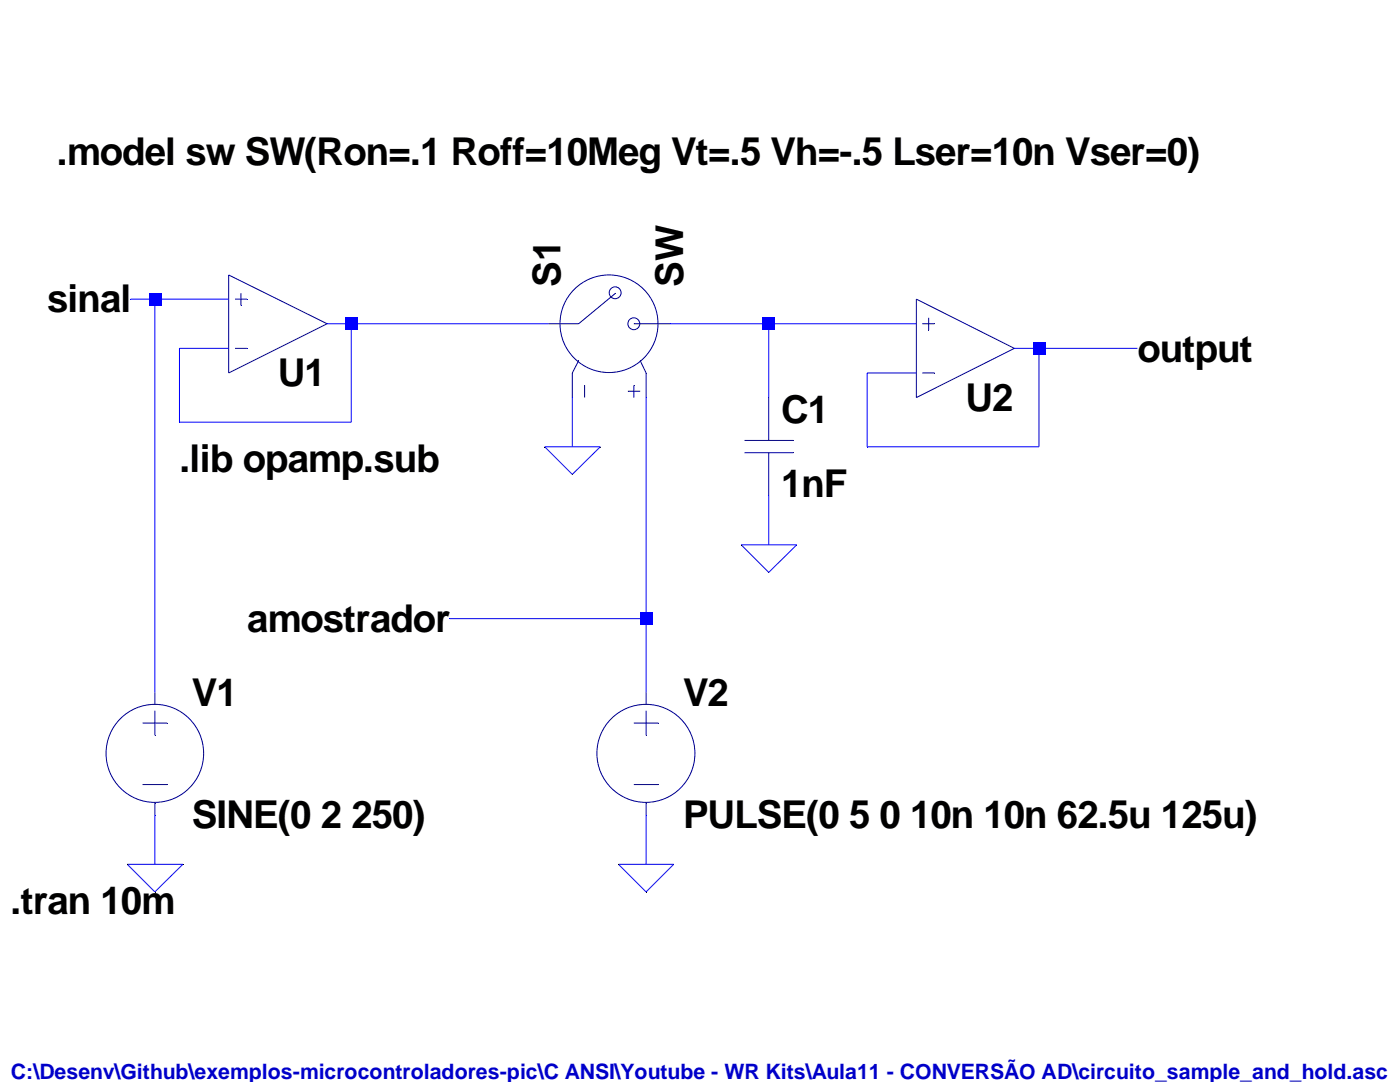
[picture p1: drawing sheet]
<svg xmlns="http://www.w3.org/2000/svg" width="279mm" height="216mm" viewBox="0 0 279 216" stroke-linecap="round" stroke-linejoin="round" font-family="sans-serif">
<path d="M65.3 64.6l-19.7 9.8" fill="none" stroke="#00007f" stroke-width=".2"/>
<path d="M65.3 64.6l.1 .1z" fill="#0000c8"/>
<path d="M45.6 54.9l19.7 9.7" fill="none" stroke="#00007f" stroke-width=".2"/>
<path d="M65.3 64.6l.1 .1z" fill="#0000c8"/>
<path d="M45.6 54.9v19.5" fill="none" stroke="#00007f" stroke-width=".2"/>
<path d="M45.6 54.9h.1z" fill="#0000c8"/>
<path d="M46.9 69.5h2.4" fill="none" stroke="#00007f" stroke-width=".2"/>
<path d="M49.3 69.5l.1 .1z" fill="#0000c8"/>
<path d="M46.9 59.7h2.4" fill="none" stroke="#00007f" stroke-width=".2"/>
<path d="M49.3 59.7l.1 .1z" fill="#0000c8"/>
<path d="M48.1 58.5v2.5" fill="none" stroke="#00007f" stroke-width=".2"/>
<path d="M48.1 61h.1z" fill="#0000c8"/>
<path d="M202.4 69.5l-19.5 9.8" fill="none" stroke="#00007f" stroke-width=".2"/>
<path d="M202.4 69.5l.1 .1z" fill="#00007f"/>
<path d="M182.9 59.7l19.5 9.8" fill="none" stroke="#00007f" stroke-width=".2"/>
<path d="M202.4 69.5l.1 .1z" fill="#00007f"/>
<path d="M182.9 59.7v19.6" fill="none" stroke="#00007f" stroke-width=".2"/>
<path d="M182.9 59.7l.1 .1z" fill="#00007f"/>
<path d="M184.1 74.4h2.4" fill="none" stroke="#00007f" stroke-width=".2"/>
<path d="M186.5 74.4l.1 .1z" fill="#00007f"/>
<path d="M184.1 64.6h2.4" fill="none" stroke="#00007f" stroke-width=".2"/>
<path d="M186.5 64.6l.1 .1z" fill="#00007f"/>
<path d="M185.3 63.4v2.5" fill="none" stroke="#00007f" stroke-width=".2"/>
<path d="M185.3 65.9l.1 .1z" fill="#00007f"/>
<path d="M114.2 74.4v4.9" fill="none" stroke="#00007f" stroke-width=".2"/>
<path d="M114.2 74.4l.1 .1z" fill="#00007f"/>
<path d="M115.5 72l-1.3 2.4" fill="none" stroke="#00007f" stroke-width=".2"/>
<path d="M115.5 72l.1 .1z" fill="#00007f"/>
<path d="M128.9 74.4v4.9" fill="none" stroke="#00007f" stroke-width=".2"/>
<path d="M128.9 74.4l.1 .1z" fill="#00007f"/>
<path d="M127.8 72l1.1 2.4" fill="none" stroke="#00007f" stroke-width=".2"/>
<path d="M127.8 72v.1z" fill="#00007f"/>
<path d="M126.5 64.6h7.4" fill="none" stroke="#00007f" stroke-width=".2"/>
<path d="M126.5 64.6l.1 .1z" fill="#00007f"/>
<path d="M109.4 64.6h6.1" fill="none" stroke="#00007f" stroke-width=".2"/>
<path d="M115.5 64.6l.1 .1z" fill="#00007f"/>
<path d="M122.9 58.5l-7.4 6.1" fill="none" stroke="#00007f" stroke-width=".2"/>
<path d="M122.9 58.5v.1z" fill="#00007f"/>
<path d="M126.5 76.9v2.4" fill="none" stroke="#00007f" stroke-width=".2"/>
<path d="M126.5 76.9l.1 .1z" fill="#00007f"/>
<path d="M125.3 78.1h2.5" fill="none" stroke="#00007f" stroke-width=".2"/>
<path d="M125.3 78.1h.1z" fill="#00007f"/>
<path d="M116.7 76.9v2.4" fill="none" stroke="#00007f" stroke-width=".2"/>
<path d="M116.7 76.9l.1 .1z" fill="#00007f"/>
<g fill="none" stroke="#00007f" stroke-width=".2">
<path d="M153.4 90.3v8.6"/>
<circle cx="122.8" cy="58.4" r="1.19"/>
<circle cx="121.6" cy="64.6" r="9.8"/>
<circle cx="126.5" cy="64.6" r="1.19"/>
</g>
<path d="M153.4 98.9l.1 .1z" fill="#00007f"/>
<path d="M153.4 79.3v8.6" fill="none" stroke="#00007f" stroke-width=".2"/>
<path d="M153.4 79.3l.1 .1z" fill="#00007f"/>
<path d="M148.6 87.9h9.7" fill="none" stroke="#00007f" stroke-width=".2"/>
<path d="M158.3 87.9l.1 .1z" fill="#00007f"/>
<path d="M148.6 90.3h9.7" fill="none" stroke="#00007f" stroke-width=".2"/>
<path d="M158.3 90.3l.1 .1z" fill="#00007f"/>
<path d="M28.4 144.3h5" fill="none" stroke="#00007f" stroke-width=".2"/>
<path d="M33.4 144.3v.1z" fill="#00007f"/>
<path d="M28.4 156.5h5" fill="none" stroke="#00007f" stroke-width=".2"/>
<path d="M33.4 156.5v.1z" fill="#00007f"/>
<path d="M30.9 141.8v4.9" fill="none" stroke="#00007f" stroke-width=".2"/>
<path d="M30.9 146.7l.1 .1z" fill="#00007f"/>
<path d="M30.9 160.2v2.4" fill="none" stroke="#00007f" stroke-width=".2"/>
<path d="M30.9 160.2l.1 .1z" fill="#00007f"/>
<path d="M30.9 138.2v2.3" fill="none" stroke="#00007f" stroke-width=".2"/>
<path d="M30.9 140.5l.1 .1z" fill="#00007f"/>
<g fill="none" stroke="#00007f" stroke-width=".2">
<path d="M126.5 144.3h4.9"/>
<circle cx="30.9" cy="150.3" r="9.8"/>
</g>
<path d="M131.4 144.3l.1 .1z" fill="#00007f"/>
<path d="M126.5 156.5h4.9" fill="none" stroke="#00007f" stroke-width=".2"/>
<path d="M131.4 156.5l.1 .1z" fill="#00007f"/>
<path d="M128.9 141.8v4.9" fill="none" stroke="#00007f" stroke-width=".2"/>
<path d="M128.9 146.7l.1 .1z" fill="#00007f"/>
<path d="M128.9 160.2v2.4" fill="none" stroke="#00007f" stroke-width=".2"/>
<path d="M128.9 160.2l.1 .1z" fill="#00007f"/>
<path d="M128.9 138.2v2.3" fill="none" stroke="#00007f" stroke-width=".2"/>
<path d="M128.9 140.5l.1 .1z" fill="#00007f"/>
<circle cx="128.9" cy="150.3" r="9.8" fill="none" stroke="#00007f" stroke-width=".2"/>
<path d="M26.1 59.7h4.8M108.7 89.2h11.1l-5.6 5.5zM147.9 108.7h11.1l-5.6 5.5zM25.4 172.5h11.1l-5.6 5.5zM123.4 172.5h11.1l-5.6 5.5z" fill="none" stroke="#00f" stroke-width=".2"/>
<path d="M108.7 89.2h.1zM114.2 94.7h.1zM119.8 89.2h.1zM147.9 108.7l.1 .1zM153.4 114.2l.1 .1zM159 108.7l.1 .1zM25.4 172.5l.1 .1zM30.9 178l.1 .1zM36.5 172.5l.1 .1zM123.4 172.5l.1 .1zM128.9 178l.1 .1zM134.5 172.5v.1z" fill="#000"/>
<path d="M26.1 59.7l.1 .1z" fill="#00f"/>
<path d="M30.9 59.7h14.7" fill="none" stroke="#00f" stroke-width=".2"/>
<path d="M30.9 59.7l.1 .1z" fill="#00f"/>
<path d="M65.3 64.6h4.8" fill="none" stroke="#00f" stroke-width=".2"/>
<path d="M65.3 64.6l.1 .1z" fill="#00f"/>
<path d="M70.1 64.6h39.3" fill="none" stroke="#00f" stroke-width=".2"/>
<path d="M70.1 64.6l.1 .1z" fill="#00f"/>
<path d="M133.9 64.6h19.5" fill="none" stroke="#00f" stroke-width=".2"/>
<path d="M133.9 64.6v.1z" fill="#00f"/>
<path d="M153.4 64.6h29.5" fill="none" stroke="#00f" stroke-width=".2"/>
<path d="M153.4 64.6l.1 .1z" fill="#00f"/>
<path d="M35.8 69.5h9.8" fill="none" stroke="#00f" stroke-width=".2"/>
<path d="M35.8 69.5l.1 .1z" fill="#00f"/>
<path d="M202.4 69.5h4.9" fill="none" stroke="#00f" stroke-width=".2"/>
<path d="M202.4 69.5l.1 .1z" fill="#00f"/>
<path d="M207.3 69.5h19.7" fill="none" stroke="#00f" stroke-width=".2"/>
<path d="M207.3 69.5l.1 .1z" fill="#00f"/>
<path d="M173.1 74.4h9.8" fill="none" stroke="#00f" stroke-width=".2"/>
<path d="M173.1 74.4v.1z" fill="#00f"/>
<path d="M153.4 64.6v14.7" fill="none" stroke="#00f" stroke-width=".2"/>
<path d="M153.4 64.6l.1 .1z" fill="#00f"/>
<path d="M35.8 69.5v14.7" fill="none" stroke="#00f" stroke-width=".2"/>
<path d="M35.8 69.5l.1 .1z" fill="#00f"/>
<path d="M70.1 64.6v19.6" fill="none" stroke="#00f" stroke-width=".2"/>
<path d="M70.1 64.6l.1 .1z" fill="#00f"/>
<path d="M35.8 84.2h34.3" fill="none" stroke="#00f" stroke-width=".2"/>
<path d="M35.8 84.2l.1 .1z" fill="#00f"/>
<path d="M114.2 79.3v9.9" fill="none" stroke="#00f" stroke-width=".2"/>
<path d="M114.2 79.3l.1 .1z" fill="#00f"/>
<path d="M173.1 74.4v14.8" fill="none" stroke="#00f" stroke-width=".2"/>
<path d="M173.1 74.4v.1z" fill="#00f"/>
<path d="M207.3 69.5v19.7" fill="none" stroke="#00f" stroke-width=".2"/>
<path d="M207.3 69.5l.1 .1z" fill="#00f"/>
<path d="M173.1 89.2h34.2" fill="none" stroke="#00f" stroke-width=".2"/>
<path d="M153.4 98.9v9.8" fill="none" stroke="#00f" stroke-width=".2"/>
<path d="M153.4 98.9l.1 .1z" fill="#00f"/>
<path d="M128.9 79.3v44.1" fill="none" stroke="#00f" stroke-width=".2"/>
<path d="M128.9 79.3l.1 .1z" fill="#00f"/>
<path d="M89.7 123.4h39.2" fill="none" stroke="#00f" stroke-width=".2"/>
<path d="M89.7 123.4l.1 .1z" fill="#00f"/>
<path d="M30.9 59.7v78.5" fill="none" stroke="#00f" stroke-width=".2"/>
<path d="M30.9 59.7l.1 .1z" fill="#00f"/>
<path d="M128.9 123.4v14.8" fill="none" stroke="#00f" stroke-width=".2"/>
<path d="M128.9 123.4l.1 .1z" fill="#00f"/>
<path d="M30.9 162.6v9.9" fill="none" stroke="#00f" stroke-width=".2"/>
<path d="M30.9 162.6l.1 .1z" fill="#00f"/>
<path d="M128.9 162.6v9.9" fill="none" stroke="#00f" stroke-width=".2"/>
<g fill="#00f">
<path d="M128.9 162.6l.1 .1z"/>
<path d="M29.7 58.5h2.5v2.5h-2.5z"/>
<path d="M68.9 63.4h2.5v2.5h-2.5z"/>
<path d="M127.8 122.3h2.4v2.4h-2.4z"/>
<path d="M152.2 63.4h2.5v2.5h-2.5z"/>
<path d="M206.2 68.3h2.4v2.5h-2.4z"/>
</g>
<g font-size="7.7">
<text x="11.3" y="32.9">.model sw SW(Ron=.1 Roff=10Meg Vt=.5 Vh=-.5 Lser=10n Vser=0)</text>
<text x="111.8" y="57.2" transform="rotate(-90 111.8 57.2)">S1</text>
<text x="136.3" y="57.2" transform="rotate(-90 136.3 57.2)">SW</text>
<text x="9.4" y="62.3">sinal</text>
<text x="55.5" y="77">U1</text>
<text x="227" y="72.1">output</text>
<text x="192.7" y="82">U2</text>
<text x="155.9" y="84.4">C1</text>
<text x="35.8" y="94.2">.lib opamp.sub</text>
<text x="155.9" y="99.1">1nF</text>
<text x="49.4" y="126.1">amostrador</text>
<text x="38.3" y="140.8">V1</text>
<text x="136.3" y="140.8">V2</text>
<text x="38.3" y="165.3">SINE(0 2 250)</text>
<text x="136.3" y="165.3">PULSE(0 5 0 10n 10n 62.5u 125u)</text>
<text x="2.1" y="182.4">.tran 10m</text>
</g>
<text font-size="4.2" fill="#0000c8" x="2.2" y="215.3">C:\Desenv\Github\exemplos-microcontroladores-pic\C ANSI\Youtube - WR Kits\Aula11 - CONVERSÃO AD\circuito_sample_and_hold.asc -</text>
</svg>
